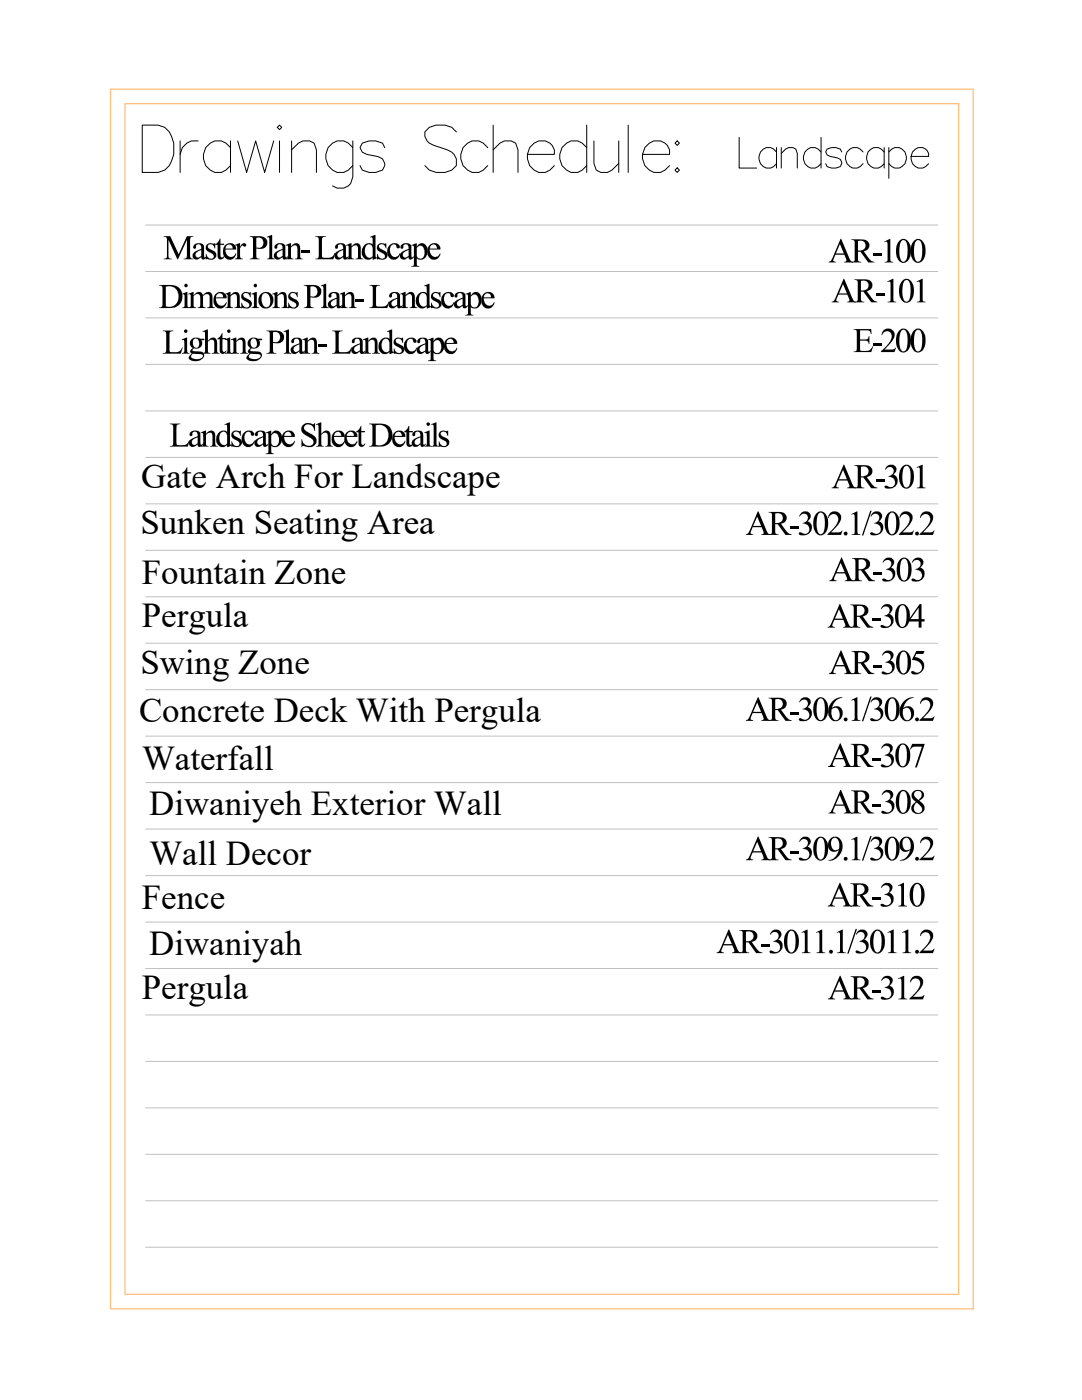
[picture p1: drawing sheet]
<svg xmlns="http://www.w3.org/2000/svg" width="216mm" height="279mm" viewBox="0 0 216 279" stroke-linecap="round" stroke-linejoin="round" font-family="sans-serif">
<!-- layer: 0 -->
<path d="M22.1 17.8h172.1v243.4h-172.1zM24.9 20.7h166.4v237.6h-166.4z" fill="none" stroke="#ffbf7f" stroke-width=".25"/>
<!-- layer: 00-Text -->
<g fill="none" stroke="#000" stroke-width=".2">
<path d="M28.4 25h3.1a3.9 3.9 0 0 1 3.2 3.6 5.7 5.7 0 0 1-1.8 5.3l-1.4 .5h-3.1zM35.9 28.1v6.3M39.5 28.1a3 3 0 0 0-3.6 2.7M46 29.5a2.96 2.96 0 0 0-3.7-1.2 2.96 2.96 0 0 0-1.7 3.4 2.9 2.9 0 0 0 2.2 2.7 2.9 2.9 0 0 0 3.2-1.3M46 28.1v6.3M47.4 28.1l1.8 6.3 1.8-6.3 1.8 6.3 1.8-6.3M55.8 25l.4 .4-.4 .5-.5-.5zM55.8 28.1v6.3M58.2 29.9l1.3-1.3 .9-.5h1.4l.9 .5 .4 1.3v4.5M58.2 28.1v6.3M70.4 28.1v7.2a2.47 2.47 0 0 1-1.5 2.2 2.47 2.47 0 0 1-2.5-.4M70.4 29.5a2.95 2.95 0 0 0-3.6-1.2 2.95 2.95 0 0 0-1.8 3.4 2.89 2.89 0 0 0 2.2 2.7 2.89 2.89 0 0 0 3.2-1.3"/>
<path d="M76.8 29.5l-.5-.9-1.3-.5h-1.4l-1.3 .5-.5 .9 .5 .9 .9 .4 2.2 .5 .9 .4 .5 .9v.5l-.5 .8-1.3 .5h-1.4l-1.3-.5-.5-.8M91.1 26.3l-1-.9-1.3-.4h-1.8l-1.3 .4-.9 .9a2.38 2.38 0 0 0 1.8 2.7l2.7 .9a2.62 2.62 0 0 1 1.8 3.2 4.1 4.1 0 0 1-6.3 0M97.3 29.5a2.95 2.95 0 0 0-3.6-1.2 2.95 2.95 0 0 0-1.8 3.4 2.89 2.89 0 0 0 2.2 2.7 2.89 2.89 0 0 0 3.2-1.3M98.4 29.9l1.4-1.3 .8-.5h1.4l.9 .5 .5 1.3v4.5M98.4 25v9.4M105.2 30.8h5.4a2.49 2.49 0 0 0-1.2-2.5 2.49 2.49 0 0 0-2.8 .3 3.3 3.3 0 0 0 .9 5.8h1.3l.9-.5 .9-.8M117.1 29.5a2.95 2.95 0 0 0-3.7-1.2 2.95 2.95 0 0 0-1.7 3.4 2.89 2.89 0 0 0 2.2 2.7 2.89 2.89 0 0 0 3.2-1.3M117.1 25v9.4M118.5 28.1v4.5l.5 1.3 .9 .5h1.3l.9-.5 1.4-1.3M123.5 28.1v6.3M125.3 25v9.4M128.2 30.8h5.4a2.49 2.49 0 0 0-1.3-2.5 2.49 2.49 0 0 0-2.7 .3 3.3 3.3 0 0 0 .9 5.8h1.3l.9-.5 .9-.8"/>
<path d="M134.7 28.6l.4-.5 .5 .5-.5 .4zM134.7 33.9l.4-.4 .5 .4-.5 .5zM147.5 27.4v6.1h3.5M154.9 30.3a1.98 1.98 0 0 0-2.8-.4 1.98 1.98 0 0 0-.4 2.8 1.85 1.85 0 0 0 3.2 0M154.9 29.5v4M155.9 30.6l.9-.8 .6-.3h.8l.6 .3 .3 .8v2.9M155.9 29.5v4M163.8 30.3a1.99 1.99 0 0 0-2.8-.4 1.99 1.99 0 0 0-.4 2.8 1.86 1.86 0 0 0 3.2 0M163.8 27.4v6.1M168 30.3l-.3-.5-.9-.3h-.9l-.9 .3-.2 .5 .2 .6 2.7 .9 .3 .9-.3 .5-.9 .3h-.9l-.9-.3-.2-.5M172.2 30.3a1.98 1.98 0 0 0-2.8-.4 1.98 1.98 0 0 0-.4 2.8 1.85 1.85 0 0 0 3.2 0M176.4 30.3a1.92 1.92 0 0 0-2.3-.7 1.92 1.92 0 0 0-1.2 2.2 1.88 1.88 0 0 0 1.4 1.7 1.88 1.88 0 0 0 2.1-.8"/>
<path d="M176.4 29.5v4M177.4 30.3a1.92 1.92 0 0 1 2.3-.7 1.92 1.92 0 0 1 1.1 2.2 1.88 1.88 0 0 1-1.4 1.7 1.88 1.88 0 0 1-2-.8M177.4 29.5v6.1M181.8 31.2h3.5a1.69 1.69 0 0 0-1.2-1.8 1.69 1.69 0 0 0-2 .9 2.01 2.01 0 0 0 .1 2.5 2.01 2.01 0 0 0 2.5 .4l.6-.5"/>
</g>
<!-- layer: L-Lights -->
<g fill="none" stroke="#c0c0c0" stroke-width=".2">
<path d="M29.1 44.9h158.1M29.1 54.2h158.1M29.1 72.7h158.1M29.1 63.5h158.1M29.1 91.3h158.1M29.1 82h158.1M29.1 119.1h158.1M29.1 109.8h158.1M29.1 100.6h158.1M29.1 137.6h158.1M29.1 128.4h158.1M29.1 156.2h158.1"/>
<path d="M29.1 146.9h158.1M29.1 174.7h158.1M29.1 165.5h158.1M29.1 193.3h158.1M29.1 184h158.1M29.1 211.8h158.1M29.1 202.6h158.1M29.1 239.6h158.1M29.1 230.4h158.1M29.1 221.1h158.1M29.1 248.9h158.1"/>
</g>
<g font-size="7">
<text x="32.6" y="51.7">Master Plan- Landscape</text>
<text x="165.3" y="52.4">AR-100</text>
<text x="31.6" y="61.5">Dimensions Plan- Landscape</text>
<text x="165.9" y="60.3">AR-101</text>
<text x="32.4" y="70.6">Lighting Plan- Landscape</text>
<text x="170.2" y="70.3">E-200</text>
<text x="33.8" y="89.1">Landscape Sheet Details</text>
<text x="28.2" y="97.4">Gate Arch For Landscape</text>
<text x="165.9" y="97.4">AR-301</text>
<text x="28" y="106.7">Sunken Seating Area</text>
<text x="148.8" y="106.8">AR-302.1/302.2</text>
<text x="28.3" y="116.6">Fountain Zone</text>
<text x="165.4" y="116">AR-303</text>
<text x="28.3" y="125.2">Pergula</text>
<text x="165.1" y="125.3">AR-304</text>
<text x="28" y="134.5">Swing Zone</text>
<text x="165.3" y="134.5">AR-305</text>
<text x="148.8" y="143.9">AR-306.1/306.2</text>
<text x="27.7" y="144">Concrete Deck With Pergula</text>
<text x="28.3" y="153.7">Waterfall</text>
<text x="165.2" y="153.1">AR-307</text>
<text x="29.8" y="162.7">Diwaniyeh Exterior Wall</text>
<text x="165.2" y="162.3">AR-308</text>
<text x="29.8" y="172.7">Wall Decor</text>
<text x="148.8" y="171.7">AR-309.1/309.2</text>
<text x="28.3" y="181.5">Fence</text>
<text x="165.1" y="180.9">AR-310</text>
<text x="29.8" y="190.5">Diwaniyah</text>
<text x="142.9" y="190.2">AR-3011.1/3011.2</text>
<text x="28.3" y="199.4">Pergula</text>
<text x="165.1" y="199.4">AR-312</text>
</g>
</svg>
